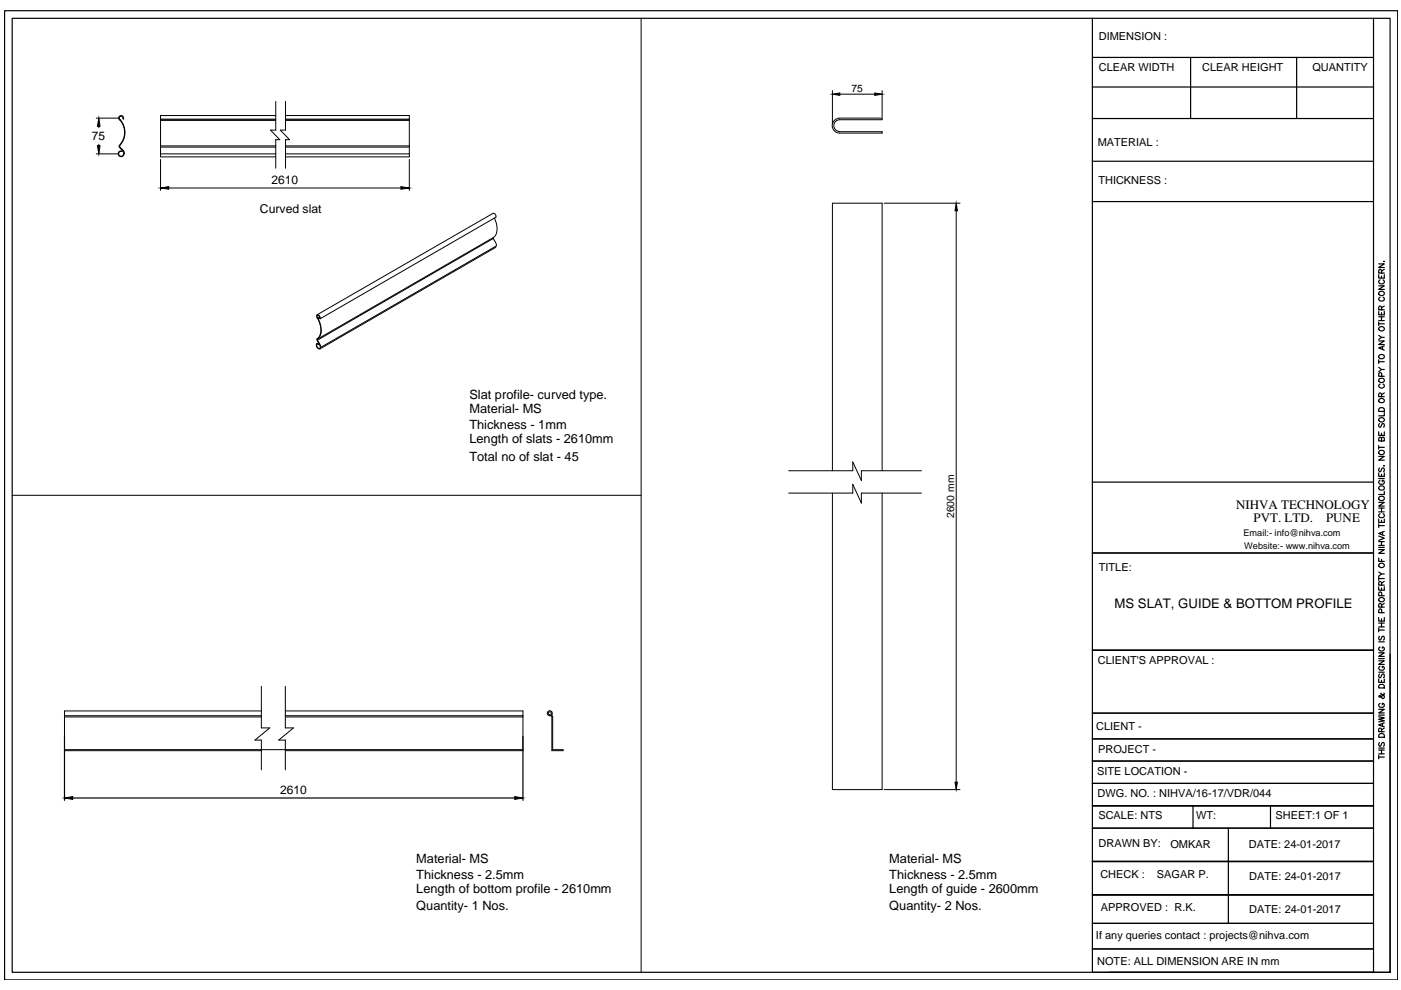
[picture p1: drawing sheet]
<svg xmlns="http://www.w3.org/2000/svg" width="297mm" height="210mm" viewBox="0 0 297 210" stroke-linecap="round" stroke-linejoin="round" font-family="sans-serif">
<!-- layer: 0 -->
<g fill="none" stroke="#000" stroke-width=".25">
<path d="M1 2.3h295.3v205.5h-295.3zM2.6 3.9h292.1v202.2h-292.1zM231.6 3.9v202.2h59.6v-202.2M231.6 12.2h59.6M231.6 18.4h59.6M252.4 12.2v12.9M274.9 12.2v12.9M231.6 25.1h59.6M231.6 34.2h59.6M231.6 42.7h59.6M292.3 58.2v.8h1.2v-.8M292.3 56h1.2l-1.2 .7h1.2"/>
<path d="M292.6 59.3a.43 .43 0 0 0-.3 .5 .43 .43 0 0 0 .5 .4h.3a.44 .44 0 0 0 .4-.4 .44 .44 0 0 0-.3-.5M292.9 57.9v-.5l-.3-.3-.3 .3v.5h1.2M292.9 58.5v.5M293.5 55.4v.1zM293.5 57.1l-.6 .4M292.3 72.3h1.2l-1.2 .8h1.2M292.3 66v.7h1.2v-.7M292.3 60.6h1.2l-1.2 .8h1.2M292.3 68.3v.7M292.3 76.3v.8M292.3 77.9l.6 .4M292.3 76.7h1.2"/>
<path d="M292.3 71.1l.6 .4M292.3 68.7h1.2M292.3 68h1.2M292.3 67.2h1.2M292.5 69.4a.58 .58 0 0 1 .7-.1 .58 .58 0 0 1 .3 .6 .58 .58 0 0 1-.8 .3 .58 .58 0 0 1-.3-.7zM292.5 61.9a.58 .58 0 0 1 .7-.1 .58 .58 0 0 1 .3 .6 .58 .58 0 0 1-.8 .3 .58 .58 0 0 1-.3-.7zM292.6 63l-.3 .3a.58 .58 0 0 0 .6 .6 .58 .58 0 0 0 .6-.7l-.3-.2M292.9 65.7l-.1-.8h-.4l-.1 .8h1.2M292.9 66.3v.4M292.9 67.2v.8M292.9 79.8v-.7h-.5l-.1 .7h1.2M293.1 73.5v.6"/>
<path d="M293.5 78.3h-.6l-.6 .5M293.5 73.3l-1.2 .5 1.2 .4M293.5 71.5h-.6l-.6 .5M293.5 64.9l-.6 .4M292.3 96.8h1.2l-1.2 .8h1.2M292.3 91.6v.7h1.2v-.7M292.3 94.5v.7M292.3 94.9h1.2M292.4 86.6a.65 .65 0 0 1 1.1 .2v.4h-1.2zM292.5 99.2l-.2 .3 .2 .5 .3-.1 .4-.7h.1l.2 .3-.2 .5M292.5 89.8l-.2 .3 .2 .5 .3-.1 .2-.6h.5v.4l-.2 .3M292.5 88.7a.58 .58 0 0 1 .7-.1 .58 .58 0 0 1 .3 .6 .58 .58 0 0 1-.8 .3 .58 .58 0 0 1-.3-.7z"/>
<path d="M292.5 84.6a.58 .58 0 0 1 .7-.1 .58 .58 0 0 1 .3 .7 .58 .58 0 0 1-.8 .2 .58 .58 0 0 1-.3-.7zM292.6 81.4a.43 .43 0 0 0-.3 .5 .43 .43 0 0 0 .5 .4h.3a.44 .44 0 0 0 .4-.4 .44 .44 0 0 0-.3-.5M292.9 93l.2-.3h.3l.1 .3v.5h-1.2l.1-.8h.4l.1 .8M292.9 84.1v-.5l-.3-.3-.3 .3v.5h1.2M292.9 91.8v.5M293.5 98.7v.1zM293.5 87.5v.7h-1.2M293.5 83.3l-.6 .4M231.6 117.2h59.6M231.6 102.2h59.6M292.3 118.3v.7h1.2M292.3 116.5h1.2l-1.2 .8h1.2"/>
<path d="M292.3 113.7l1.2 .4-1.2 .5M292.3 110.1v.7h1.2v-.7M292.3 106.5h1.2l-1.2 .8h1.2M292.3 100.3v.7h1.2v-.7M292.3 111.1v.7M292.3 116.1h1.2M292.3 115.6h1.2M292.3 114.8h1.2M292.3 111.4h1.2M292.3 108.5h1.2M292.3 107.7h1.2M292.3 101.5h1.2"/>
<path d="M292.5 119.5a.58 .58 0 0 1 .7-.1 .58 .58 0 0 1 .3 .7 .58 .58 0 0 1-.8 .2 .58 .58 0 0 1-.3-.6zM292.6 108.9a.43 .43 0 0 0-.3 .5 .43 .43 0 0 0 .5 .4h.3a.44 .44 0 0 0 .4-.4 .44 .44 0 0 0-.3-.5M292.6 101.8a.43 .43 0 0 0-.3 .5 .43 .43 0 0 0 .5 .4h.3a.42 .42 0 0 0 .4-.4 .42 .42 0 0 0-.4-.5v.3M292.9 100.6v.4M292.9 107.7v.8M292.9 110.3v.5M292.9 114.8v.8M292.9 118.6v.4M293.1 112.8v.6M293.5 112.7l-1.2 .4 1.2 .5M293.5 104.2v.6h-1.2M291.2 137.9h-59.6h59.6"/>
<path d="M292.3 138.4h1.2l-1.2 .8h1.2M292.3 130.9v.8h1.2v-.8M292.3 124.4v.7h1.2v-.7M292.3 122.2v.8M292.3 133.2v.8M292.3 139.6h1.2M292.3 136.1h1.2M292.3 133.6h1.2M292.3 132.9h1.2M292.3 132.1h1.2M292.3 122.7h1.2M292.3 121.3l.6 .4"/>
<path d="M292.4 126.9a.55 .55 0 0 1 .8-.2 .55 .55 0 0 1 .1 .8 .57 .57 0 0 1-.7 .1 .57 .57 0 0 1-.2-.7zM292.5 134.9l-.2 .3 .2 .5 .3-.1 .4-.7h.1l.2 .3-.2 .5M292.6 137.2a.43 .43 0 0 0-.3 .5 .43 .43 0 0 0 .5 .3h.3a.42 .42 0 0 0 .4-.4 .42 .42 0 0 0-.4-.4v.2M292.9 128.7v-.5l-.3-.3-.3 .3v.5h1.2M292.9 124.1v-.5l-.3-.3-.3 .3v.5h1.2M292.9 124.7v.4M292.9 131.2v.5M292.9 132.1v.8M292.9 129.9v-.7l-.3-.1-.3 .3v.5h1.2M292.9 126.3v-.7l-.3-.1-.3 .3v.5h1.2M293.5 121.7h-.6l-.6 .5M293.5 127.9l-.6 .4"/>
<path d="M293.5 123.3l-.6 .4M294.7 138.7v67.4h-59.5M13.7 156.1v13.6M110.9 156.1v13.6M231.6 151.2h59.6M231.6 156.7h59.6M292.3 152l1.2 .2-1.2 .3 1.2 .3-1.2 .3M292.3 150.4h1.2l-1.2 .8h1.2M292.3 144v.7h1.2v-.7M292.3 140.1h1.2l-1.2 .8h1.2M292.3 159.8h1.2M292.3 159h1.2"/>
<path d="M292.3 158.6h1.2M292.3 151.6h1.2M292.3 142.5h1.2M292.5 157.4l-.2 .3 .2 .5 .3-.1 .4-.7h.1l.2 .3-.2 .5M292.5 155.6l.3-.1 .5 .1 .2 .7h-1.2zM292.5 145.2h.8l.2 .7h-1.2zM292.5 142.9l-.2 .3 .2 .5 .3-.1 .4-.7h.1l.2 .3-.2 .5M292.6 149.1a.43 .43 0 0 0-.3 .5 .43 .43 0 0 0 .5 .4h.3a.42 .42 0 0 0 .4-.5 .42 .42 0 0 0-.4-.4v.3M292.6 141.3a.41 .41 0 0 0-.3 .5 .41 .41 0 0 0 .5 .3h.3a.4 .4 0 0 0 .4-.4 .4 .4 0 0 0-.4-.4v.2M292.8 147l-.1 .1a.73 .73 0 0 1 .7 .9l-.2 .1-.2-.1-.3-.5h-.2l-.2 .1 .2 .2h.3l.7-.5-.1-.3M292.9 155.1l-.1-.6-.4-.1-.1 .7h1.2M292.9 144.3v.4"/>
<path d="M292.9 159v.8M293.1 153.4v.6M293.5 153.2l-1.2 .5 1.2 .4M293.5 154.4l-.6 .4M15.4 169.2h93.7M231.6 161.4h59.6M231.6 166.1h59.6M231.6 175.6h59.6M252.9 170.8v4.8M260.4 175.6v20.2M269.4 170.8v4.8M291.2 170.8h-59.6h59.6"/>
<path d="M292.3 160.5h1.2M292.3 160.1v.8M231.6 182.7h59.6M231.6 195.8h59.6M291.2 182.7h-59.6h59.6M291.2 189.7h-59.6h59.6M231.6 201.2h59.6"/>
<circle cx="292.9" cy="75.6" r=".56"/>
<circle cx="292.9" cy="95.9" r=".56"/>
<circle cx="292.9" cy="80.7" r=".56"/>
<circle cx="292.9" cy="103.5" r=".56"/>
<circle cx="292.9" cy="105.7" r=".56"/>
</g>
<g fill="none" stroke="#000" stroke-width=".21">
<path d="M135.9 3.9v202.2M176.5 19.2v7M178.1 20h7.4M187 19.2v5.6M20.4 32.6h4.8M20.4 25h4.8M21 26.8v.3M21 30.6v.3M25.3 31.2l.9 .9v.5M25.4 30.9v.3a2.01 2.01 0 0 1 1 1.4h-.1M25.5 25.6a4 4 0 0 1-.3 5.3l.1 .3M25.6 25.5a4 4 0 0 1-.2 5.4"/>
<path d="M25.9 32.1a.53 .53 0 0 0-.7 .4 .53 .53 0 0 0 .4 .6 .53 .53 0 0 0 .6-.5M25.9 32a.61 .61 0 0 0-.8 .5 .61 .61 0 0 0 .5 .7 .61 .61 0 0 0 .7-.6M25.9 32v.2M26 25.2a.42 .42 0 0 0-.3-.5 .42 .42 0 0 0-.5 .3 .42 .42 0 0 0 .4 .5M26.1 25.2l.1 .1M26.2 25.2a.53 .53 0 0 0-.3-.7 .53 .53 0 0 0-.7 .4 .53 .53 0 0 0 .3 .6M34 31.2v1.4M34 32.6v.7h24.5M34 30.9h24.5M34 25.5h24.5M34 33.8v6.6M34 32.6h24.5"/>
<path d="M34 31.2h24.5M34 25.3h24.5M34 25.4h24.5M35.8 39.9h49.2M58.5 24.5h-24.5v6.7M58.5 21.5v6.1h-1.1l1.9 2h-.8v6.1M60.5 24.5h26.3v6.7M60.5 30.9h26.3M60.5 25.5h26.3M60.5 32.6h26.3M60.5 31.2h26.3M60.5 25.3h26.3"/>
<path d="M60.5 25.4h26.3M60.5 21.5v6.1h-1.1l2 2h-.9v6.1M86.8 31.2v1.4M86.8 32.6v.7h-26.3M86.8 33.8v6.6M178 27.9a1.25 1.25 0 0 1-1.2-1.3 1.25 1.25 0 0 1 1.3-1.2h8.9v-.4h-9a1.59 1.59 0 0 0-1.6 1.6 1.59 1.59 0 0 0 1.6 1.6h9v-.3h-8.9M104.6 50.6l.4 .7 .2 .8-37.3 21.6M104.6 50.6l-37.3 21.5M104.6 50.4v.2M104.6 50.4l-37.3 21.5M104.8 46.3a3.3 3.3 0 0 1-.2 4.1M105.1 52.4l-37.3 21.6"/>
<path d="M187.5 43.1h16M202.7 44.7v121.1M67.2 66.7l37.4-21.5a.62 .62 0 0 1 .6 .8l-37.3 21.6M67.3 67.5v.1M67.3 67.5a.42 .42 0 0 1-.2-.4 .42 .42 0 0 1 .3-.4 .74 .74 0 0 1 .5 .9M67.3 71.9v.2M67.3 72.1l.5 .9 .1 .7M67.4 67.4a.32 .32 0 0 1-.2-.3 .32 .32 0 0 1 .2-.3l.2 .2 .3 .6M67.4 67.4v.1M67.4 67.6a3.6 3.6 0 0 1 0 4.1l-.2 .3a2.24 2.24 0 0 1 .6 1.8 .51 .51 0 0 1-.6-.2 .51 .51 0 0 1 .2-.7l.2 .2M67.4 67.5a4.1 4.1 0 0 1 .2 4.1l-.3 .3M67.6 72.7l-.4 .2"/>
<path d="M67.6 73a.37 .37 0 0 0-.5-.1 .37 .37 0 0 0 0 .6 .47 .47 0 0 0 .3 .4 .47 .47 0 0 0 .5-.1v-.1M67.6 73v.1M67.7 73h-.1M67.8 73l-.2 .1M67.8 67.2l-.4 .2M67.8 67.3l-.4 .2M167.2 99.8h13.6v-1.9l1.8 4v-2.1h12.8M176.5 99.8v-56.7h10.5v56.7M2.6 105h133.3M167.2 104.5h13.6v-1.8l1.8 4v-2.2h12.8M176.5 104.5v62.9h10.5v-62.9M13.7 151.8h41.7"/>
<path d="M13.7 152h41.7M13.7 158.9h97.2M55.4 150.7h-41.7v8.5h41.7M55.4 145.5v8.8h1.8l-3.1 2.6h1.3v6.3M60.5 150.7h50.4v8.5h-50.4M60.5 151.8h50.4M60.5 152h50.4M60.5 145.5v8.8h1.7l-3.1 2.6h1.4v6.3M116.6 151.8h.2M116.6 151.6h.2M116.8 151.8l.2 .2M116.8 151.6l.4 .4"/>
<path d="M116.9 151.4l-.1-.4h-.4l-.1 .3 .3 .2M116.9 151.4h.1a.53 .53 0 0 0-.3-.7 .53 .53 0 0 0-.7 .4 .53 .53 0 0 0 .6 .7M117 152v7.2h2.4v-.3h-2.2v-6.9M187.5 167.4h16"/>
</g>
<path d="M176.5 20l1.6-.3v.5zM185.5 19.7l1.5 .3-1.5 .2zM21 25l.2 1.8h-.5zM20.7 30.9h.5l-.2 1.7zM34 39.9l1.8-.3v.5zM85 39.6l1.8 .3-1.8 .2zM202.7 43.1l.3 1.6h-.5zM13.7 169.2l1.7-.3v.6zM109.1 168.9l1.8 .3-1.8 .3zM202.5 165.8h.5l-.3 1.6z" fill="#000" stroke="#000" stroke-width=".21"/>
<g font-size="2.8">
<text x="262.1" y="107.9">NIHVA TECHNOLOGY</text>
<text x="265.8" y="110.7">PVT. LTD.</text>
<text x="281.2" y="110.7">PUNE</text>
<text x="236.3" y="129">MS SLAT, GUIDE &amp; BOTTOM PROFILE</text>
</g>
<g font-size="2.7">
<text x="99.5" y="84.6">Slat profile- curved type.</text>
<text x="99.5" y="87.6">Material- MS</text>
<text x="99.5" y="91">Thickness - 1mm</text>
<text x="99.5" y="94">Length of slats - 2610mm</text>
<text x="99.5" y="97.6">Total no of slat - 45</text>
<text x="88.3" y="183">Material- MS</text>
<text x="188.6" y="183">Material- MS</text>
<text x="88.3" y="186.3">Thickness - 2.5mm</text>
<text x="88.3" y="189.3">Length of bottom profile - 2610mm</text>
<text x="188.6" y="186.3">Thickness - 2.5mm</text>
<text x="188.6" y="189.3">Length of guide - 2600mm</text>
<text x="88.3" y="193">Quantity- 1 Nos.</text>
<text x="188.6" y="193">Quantity- 2 Nos.</text>
</g>
<text font-size="2.6" x="55.1" y="45.2">Curved slat</text>
<g font-size="2.5">
<text x="19.5" y="29.7">75</text>
<text x="57.6" y="39">2610</text>
<text x="59.4" y="168.3">2610</text>
</g>
<g font-size="2.3">
<text x="233" y="8.6">DIMENSION :</text>
<text x="233" y="15">CLEAR WIDTH</text>
<text x="254.9" y="15">CLEAR HEIGHT</text>
<text x="278.3" y="15">QUANTITY</text>
<text x="232.7" y="31">MATERIAL :</text>
<text x="232.9" y="39.1">THICKNESS :</text>
<text x="233" y="121.1">TITLE:</text>
<text x="232.7" y="140.8">CLIENT'S APPROVAL :</text>
<text x="232.4" y="154.7">CLIENT -</text>
<text x="232.8" y="159.7">PROJECT -</text>
<text x="232.6" y="164.4">SITE LOCATION -</text>
<text x="232.7" y="169">DWG. NO. : NIHVA/16-17/VDR/044</text>
<text x="232.9" y="173.7">SCALE: NTS</text>
<text x="253.6" y="173.6">WT:</text>
<text x="270.4" y="173.7">SHEET:1 OF 1</text>
<text x="232.9" y="179.6">DRAWN BY:</text>
<text x="248.2" y="179.7">OMKAR</text>
<text x="264.8" y="179.8">DATE: 24-01-2017</text>
<text x="233.3" y="186.3">CHECK :</text>
<text x="245.3" y="186.2">SAGAR P.</text>
<text x="264.9" y="186.5">DATE: 24-01-2017</text>
<text x="233.4" y="193.2">APPROVED : R.K.</text>
<text x="264.9" y="193.5">DATE: 24-01-2017</text>
<text x="232.4" y="199">If any queries contact : projects@nihva.com</text>
<text x="232.6" y="204.6">NOTE: ALL DIMENSION ARE IN mm</text>
</g>
<g font-size="2.2">
<text x="180.5" y="19.5">75</text>
<text x="202.3" y="109.8" transform="rotate(-90 202.3 109.8)">2600 mm</text>
</g>
<g font-size="1.9">
<text x="263.7" y="113.6">Email:- info@nihva.com</text>
<text x="263.8" y="116.5">Website:- www.nihva.com</text>
</g>
</svg>
